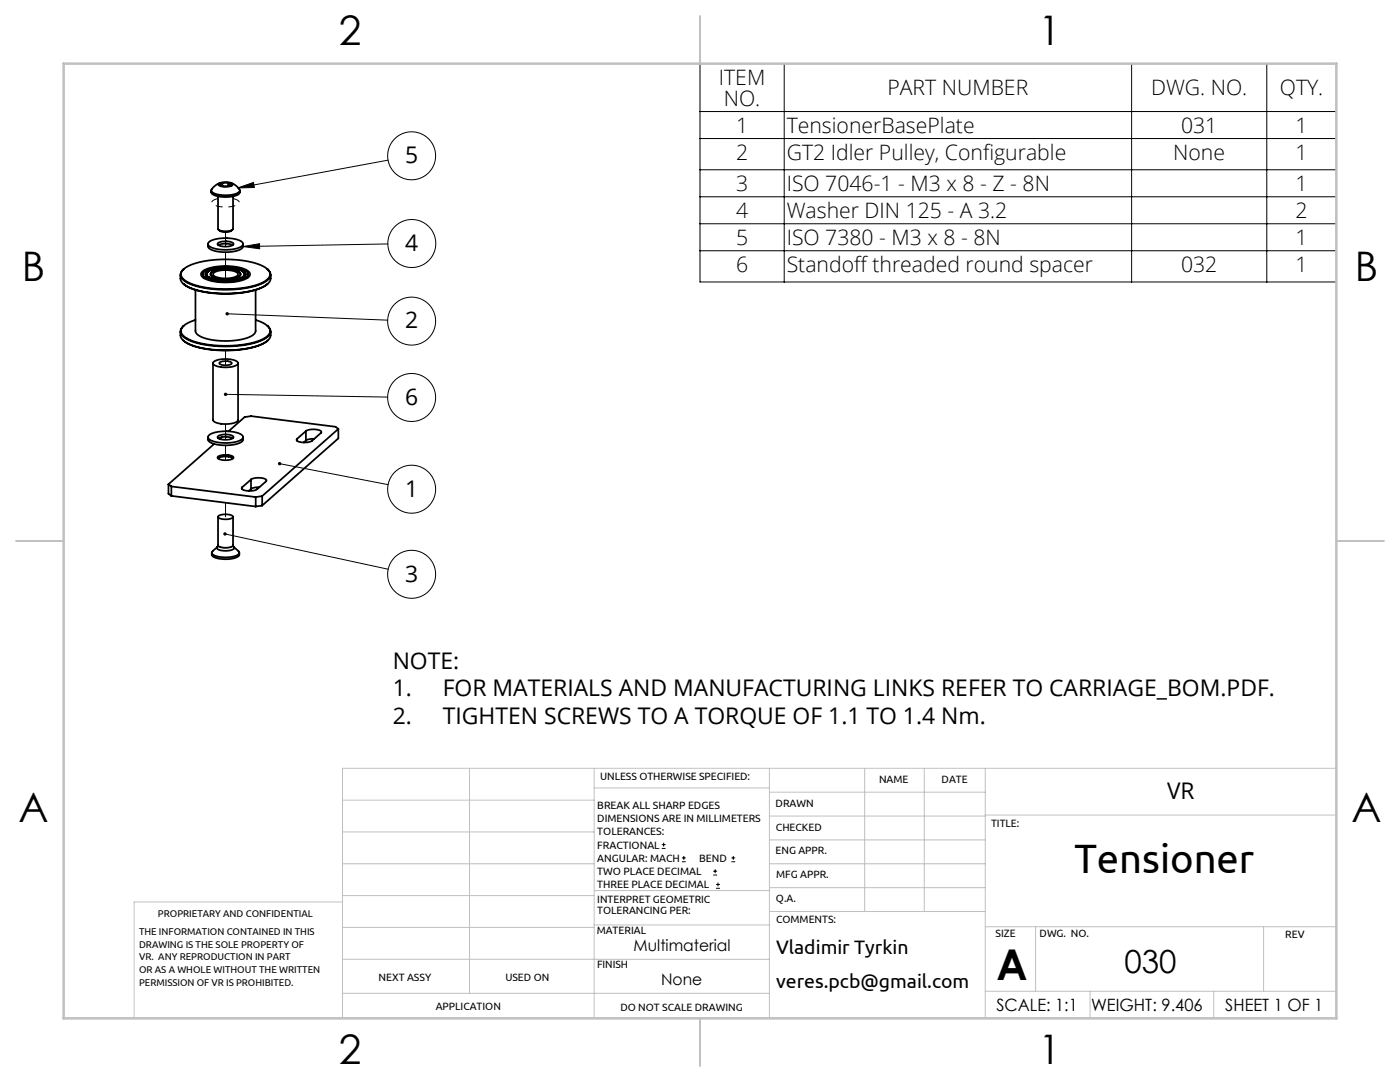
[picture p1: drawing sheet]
<svg xmlns="http://www.w3.org/2000/svg" width="279mm" height="216mm" viewBox="0 0 279 216" stroke-linecap="round" stroke-linejoin="round" font-family="sans-serif">
<g fill="none" stroke="#000" stroke-width=".2">
<path d="M139.7 12.7h127v43.6h-127zM156.5 12.7v43.6M225.8 12.7v43.6M252.8 12.7v43.6M47.4 37.5l3.2-1.1 .2 1zM77.4 32l-30 5.5M139.7 22.3h127M139.7 27.6h127M139.7 33.9h127M139.7 39.3h127M48.5 49.2l3.3-.6v1zM77.4 48.7l-28.9 .5"/>
<path d="M139.7 44.6h127M139.7 50h127M45 78.7l32.4 .5M45.3 62.6l32.1 1.3M55.8 92.5l21.6 4.2M44.9 106.5l32.6 7.1M132.1 169.3h.7M132.1 168.5h.7M132.4 168.2v.7M136.1 171.9h.8M136.1 171.2h.8M136.5 170.8v.8"/>
<path d="M142.3 174.6h.8M142.3 173.8h.8M142.7 173.5v.7M142.9 177.3h.8M142.9 176.5h.8M143.3 176.1v.8M146 171.9h.7M146 171.2h.7M146.3 170.8v.8"/>
<circle cx="82.1" cy="31.1" r="4.8"/>
<circle cx="82.2" cy="48.6" r="4.8"/>
<circle cx="82.1" cy="79.3" r="4.8"/>
<circle cx="82.1" cy="64.1" r="4.8"/>
<circle cx="82.1" cy="97.6" r="4.8"/>
<circle cx="82.1" cy="114.6" r="4.8"/>
</g>
<g fill="none" stroke="#c0c0c0" stroke-width=".2">
<path d="M68.4 159.7h50.2M93.7 153.3v44.9M118.6 153.3v49.9M118.6 157.2h34.9M153.5 153.3v49.9M153.5 158.1h43.1M172.6 153.3v28.6M184.5 153.3v28.6M196.6 153.3v49.9M266.7 153.3h-198.3v49.9M68.4 178.7h50.2M68.4 172.4h50.2"/>
<path d="M68.4 166h50.2M68.4 180h-41.6v23.2M118.6 177.7h35.1M153.5 167.6h43.1M153.5 162.8h43.1M153.5 172.4h43.1M153.5 177.1h43.1M196.6 162.6h70.1M68.4 198.2h85.1M68.4 185.1h50.2M68.4 191.4h50.2M118.6 191.4h34.9"/>
<path d="M118.6 184.6h35.1M153.7 181.9h42.9M196.6 197.8h70.1M196.6 184.9h70.1M206.7 184.9v12.9M217.5 197.8v5.4M242.2 197.8v5.4M252.2 184.9v12.9"/>
</g>
<path d="M139.7 3.2v9.5M3.2 107.9h9.5M266.7 107.9h9.5M139.7 203.2v9.5" fill="none" stroke="#c0c0c0" stroke-width=".25"/>
<path d="M12.7 12.7h254v190.5h-254z" fill="none" stroke="#c0c0c0" stroke-width=".5"/>
<path d="M55.5 92.3v.2h.3h-.3a.34 .34 0 0 0 .4 .4 .34 .34 0 0 0 .2-.6 .34 .34 0 0 0-.6 0zM44.6 106.3v.2h.3h-.3a.34 .34 0 0 0 .4 .4 .34 .34 0 0 0 .2-.5 .34 .34 0 0 0-.6-.1zM45.1 62.4l-.1 .2h.3h-.3a.34 .34 0 0 0 .4 .3 .34 .34 0 0 0 .2-.5 .34 .34 0 0 0-.5 0zM47.4 37.5l3.2-1.1 .2 1zM44.8 78.5l-.1 .2h.3h-.3a.34 .34 0 0 0 .4 .3 .34 .34 0 0 0 .2-.5 .34 .34 0 0 0-.5 0zM48.5 49.2l3.3-.6v1z" fill="#000"/>
<g fill="none" stroke="#000" stroke-width=".35">
<path d="M42.2 38a.88 .88 0 0 0 .8 1.1l2.1 .2a3.2 3.2 0 0 0 2.8-.9v-.4M43.5 39.2v6.4a2.5 2.5 0 0 0 3 0v-6.4M43.7 36.6l1-.2a1.64 1.64 0 0 1 1.7 .5 2.46 2.46 0 0 1-2.8-.1zM44.1 36.5a2.57 2.57 0 0 0-1.9 1.6 4.9 4.9 0 0 0 4 .8 1.61 1.61 0 0 0 1.7-1l-.1-.1a3.4 3.4 0 0 0-1.9-1.3M44.4 36.5v.6M45.5 36.5l.7 .3-.5 .3-1.2 .1-.6-.4 .5-.3M45.5 36.5h-1.1M45.5 36.5v.6M36 54.8a2.13 2.13 0 0 0 1.6 2.5 21.8 21.8 0 0 0 14.9-.1 2.16 2.16 0 0 0 1.5-2.4M36.5 53.8a11.3 11.3 0 0 1 6.7-2 18.9 18.9 0 0 1 9.6 1.5 1.39 1.39 0 0 1 .6 2.4 12.8 12.8 0 0 1-7.5 2 17 17 0 0 1-8.9-1.7 1.32 1.32 0 0 1-.5-2.2zM36.6 56.6a11.1 11.1 0 0 0 6.3 1.9 18.3 18.3 0 0 0 10.1-1.5l.4-.4M36.7 53.7a1.36 1.36 0 0 0-.7 1.3 1.36 1.36 0 0 0 .9 1.1 18.8 18.8 0 0 0 10.8 1.6 10.5 10.5 0 0 0 5.9-2 1.27 1.27 0 0 0-.3-2"/>
<path d="M39 57.9v8.1a2.51 2.51 0 0 0 2.3 1.6 14.3 14.3 0 0 0 9-.6l.4-.4 .3-.5v-8.2M40.3 54.3a8.3 8.3 0 0 1 5.8-1.2 4.7 4.7 0 0 1 3.8 1.4 1.16 1.16 0 0 1-1.1 1.3 11.3 11.3 0 0 1-8.2-.4l-.5-.6zM40.5 54.7l.1 .8M40.7 54.3a9.2 9.2 0 0 1 6.7-.8 2.63 2.63 0 0 1 2.1 1.1 1.47 1.47 0 0 1-1.4 1.2 10.4 10.4 0 0 1-7.2-.5l-.4-.6zM41.3 54.2a8.7 8.7 0 0 1 7.4 0 .69 .69 0 0 1 .3 .7 .69 .69 0 0 1-.7 .6 9.2 9.2 0 0 1-6.9-.2l-.4-.5zM41.4 54.4a7.8 7.8 0 0 1 6-.7 1.24 1.24 0 0 1 1.3 1.2 5.1 5.1 0 0 1-4.1 1.1 4.7 4.7 0 0 1-3.3-1l-.1-.3zM41.5 54.2a.62 .62 0 0 0-.3 .7 .62 .62 0 0 0 .5 .5 8.6 8.6 0 0 0 6.8-.2l.3-.4-.3-.5M41.5 48.7a1.06 1.06 0 0 0 1 1.3 7.7 7.7 0 0 0 5.8-.5l.2-.3v-.5M41.7 48.3a7.2 7.2 0 0 1 6.7 0 .69 .69 0 0 1-.7 1.1 7.6 7.6 0 0 1-6-.4l-.2-.4zM42.1 54.5a6 6 0 0 1 5.8 0 .71 .71 0 0 1-.8 .9 6.3 6.3 0 0 1-5-.4l-.1-.3zM42.2 54.3a6.3 6.3 0 0 1 5.7 .2 .7 .7 0 0 1-.8 .9 6.3 6.3 0 0 1-5-.4l-.1-.4zM42.7 54.4a5.1 5.1 0 0 1 4.8 .2 .81 .81 0 0 1-1 .8l-1.3 .2a3.1 3.1 0 0 1-2.7-.8z"/>
<path d="M43.5 48.5l1.3-.4a1.53 1.53 0 0 1 1.8 .6 2.95 2.95 0 0 1-3.2 .1zM43.6 48.9l.7-.2 .8-.1 1.3 .3M43.6 45.8a2.23 2.23 0 0 0 2.8 0M49.5 54.7l-.1 .8M36 66.1a2.13 2.13 0 0 0 1.6 2.5 21.8 21.8 0 0 0 14.9 0 2.16 2.16 0 0 0 1.5-2.5M36.6 67.9a11.1 11.1 0 0 0 6.3 2 18.3 18.3 0 0 0 10.1-1.6l.4-.4M36.7 65a1.36 1.36 0 0 0-.7 1.3 1.36 1.36 0 0 0 .9 1.2 18.8 18.8 0 0 0 10.8 1.5 10.5 10.5 0 0 0 5.9-2 1.27 1.27 0 0 0-.3-2M39 63.8a3.8 3.8 0 0 0-2.9 2 1.92 1.92 0 0 0 1.6 1.9 21.4 21.4 0 0 0 14.8-.1 1.81 1.81 0 0 0 1.4-1.9 4.2 4.2 0 0 0-2.9-1.9M42.5 72.5v11.3a1.94 1.94 0 0 0 2 .8h.3a3.2 3.2 0 0 0 2.7-.8v-11.3M42.7 72.2a5.1 5.1 0 0 1 4.8 .1 .79 .79 0 0 1-1 .8l-1.3 .2a3.2 3.2 0 0 1-2.7-.8zM43.8 72.3l.9-.2a1.69 1.69 0 0 1 1.6 .4 2.14 2.14 0 0 1-2.5 0zM33.6 96.6l.6 .5"/>
<path d="M33.6 96.6v1.9l.6 .4M34.2 97.1l16.8 2.1M34.2 97.1v1.8M34.2 98.9l16.8 2.2M41.5 87.2a1.06 1.06 0 0 0 1 1.3 7.7 7.7 0 0 0 5.8-.4l.2-.3v-.6M41.7 86.9a7.2 7.2 0 0 1 6.7 0 .69 .69 0 0 1-.7 1.1 7.6 7.6 0 0 1-6-.4l-.2-.5zM42.7 88.6l-9.1 8M43.5 91.5a3.3 3.3 0 0 1 3 0M43.5 91.1a3.1 3.1 0 0 1 3.1 .1 1.48 1.48 0 0 1-1.7 .6 1.3 1.3 0 0 1-1.5-.6zM43.5 87l1.3-.3a1.53 1.53 0 0 1 1.8 .6 2.95 2.95 0 0 1-3.2 0zM43.6 87.5l.7-.3h.8l1.3 .3M44.3 87.2l-.4 .4"/>
<path d="M48.3 97.2v.4M50.1 95.7a3.2 3.2 0 0 1 3.1 .1l-.1 .3-1.8 1.5a3.2 3.2 0 0 1-3.1-.1l.1-.3M50.1 95.7l-1.8 1.5M50.1 95.7v1.9M50.1 97.6l-.5 .4M51 99.2v1.9M51.8 97.2l-.9 .1-.8 .3M52.3 99l-1.3 .2M52.3 99v1.9M59.3 87.6v.4M61.1 86a3.2 3.2 0 0 1 3 .1l-.1 .3-1.7 1.6a3.2 3.2 0 0 1-3.1-.1l.1-.3M61.1 86l-1.8 1.6"/>
<path d="M61.1 87.9l-.5 .4M61.1 86v1.9M62.7 87.6h-.9l-.7 .3M67.5 85.6l-.6-.4-16.8-2.2-1.3 .2-3.2 2.9M67.5 85.6l-15.2 13.4M67.5 85.6v1.9l-15.2 13.4M42.3 110.3a.89 .89 0 0 0 .9 1.1l1.7 .2a3.6 3.6 0 0 0 2.8-.8l.1-.5M43.4 109.1l-1 .9-.1 .3M43.4 109.1l-.1 .1a.91 .91 0 0 0 1.1 .7h.6a1.55 1.55 0 0 0 1.7-.6l-.1-.2M43.5 108.8l-.1 .3M43.5 103.1v5.7M43.5 108.8h.1"/>
<path d="M43.6 103a2.79 2.79 0 0 1 2.9 .1 2.42 2.42 0 0 1-2.6 .4l-.4-.3zM46.5 108.8a2.64 2.64 0 0 1-2.9 .2l-.1-.2M46.5 103.1v5.7M46.5 108.8l.1 .3M46.6 109.1l1 .9a.51 .51 0 0 1 .1 .6 .51 .51 0 0 1-.5 .3 6 6 0 0 1-4.8-.3l-.1-.3M52.3 100.9l-1.3 .2"/>
</g>
<path d="M45 46.3v2.9M45 50.3v5.3M45 69.9v3M45 84.6v3.2M45 88.9v2.9M43.5 108.8l.3 .3 .7 .2M44.5 109.3h.2a1.74 1.74 0 0 0 1.8-.5M45 100.3v2.8" fill="none" stroke="#000" stroke-width=".2" stroke-dasharray="6.3 1.3 1.3 1.3 1.3 1.3"/>
<path d="M46.5 39.6a1.15 1.15 0 0 1 1.2 .9 5 5 0 0 1-4.3 .6 .95 .95 0 0 1-1.1-.8l.4-.4 .8-.3" fill="none" stroke="#000" stroke-width=".2" stroke-dasharray="6.3 1.3 1.3 1.3 1.3 1.3" stroke-dashoffset="4.9"/>
<text font-size="8.5" x="198.9" y="195.5">A</text>
<text font-size="8.2" x="214.4" y="174.2">Tensioner</text>
<g font-size="8.1">
<text x="67.6" y="8.9">2</text>
<text x="207.3" y="8.9">1</text>
<text x="4.4" y="56.1">B</text>
<text x="270.4" y="56.1">B</text>
<text x="3.7" y="164.1">A</text>
<text x="269.7" y="164.1">A</text>
<text x="67.6" y="212.4">2</text>
<text x="207.3" y="212.4">1</text>
</g>
<text font-size="6.3" x="224.4" y="194.1">030</text>
<g font-size="4.6">
<text x="80.8" y="32.6">5</text>
<text x="80.9" y="50.1">4</text>
<text x="80.8" y="65.5">2</text>
<text x="80.8" y="80.8">6</text>
<text x="80.8" y="99.1">1</text>
<text x="80.8" y="116.1">3</text>
<text x="78.4" y="133.4">NOTE:</text>
<text x="78.4" y="138.9">1.</text>
<text x="88.4" y="138.9">FOR MATERIALS AND MANUFACTURING LINKS REFER TO CARRIAGE_BOM.PDF.</text>
<text x="78.4" y="144.4">2.</text>
<text x="88.4" y="144.4">TIGHTEN SCREWS TO A TORQUE OF 1.1 TO 1.4 Nm.</text>
<text x="232.9" y="159.4">VR</text>
</g>
<g font-size="4.2">
<text x="143.5" y="16.9">ITEM</text>
<text x="144.5" y="21.2">NO.</text>
<text x="177.1" y="19">PART NUMBER</text>
<text x="229.7" y="19">DWG. NO.</text>
<text x="255.4" y="19">QTY.</text>
<text x="146.9" y="26.5">1</text>
<text x="157" y="26.5">TensionerBasePlate</text>
<text x="235.7" y="26.5">031</text>
<text x="258.6" y="26.5">1</text>
<text x="146.9" y="31.9">2</text>
<text x="157" y="31.9">GT2 Idler Pulley, Configurable</text>
<text x="234.1" y="31.9">None</text>
<text x="258.6" y="31.9">1</text>
<text x="146.9" y="38.1">3</text>
<text x="157" y="38.1">ISO 7046-1 - M3 x 8 - Z - 8N</text>
<text x="258.6" y="38.1">1</text>
<text x="146.9" y="43.5">4</text>
<text x="157" y="43.5">Washer DIN 125 - A 3.2</text>
<text x="258.6" y="43.5">2</text>
<text x="146.9" y="48.9">5</text>
<text x="157" y="48.9">ISO 7380 - M3 x 8 - 8N</text>
<text x="258.6" y="48.9">1</text>
<text x="146.9" y="54.3">6</text>
<text x="157" y="54.3">Standoff threaded round spacer</text>
<text x="235.7" y="54.3">032</text>
<text x="258.6" y="54.3">1</text>
</g>
<g font-size="3.9">
<text x="154.9" y="190.4">Vladimir Tyrkin</text>
<text x="154.9" y="197.2">veres.pcb@gmail.com</text>
</g>
<g font-size="3.4">
<text x="198.8" y="201.7">SCALE: 1:1</text>
<text x="217.7" y="201.8">WEIGHT: 9.406</text>
<text x="244.5" y="201.7">SHEET 1 OF 1</text>
</g>
<g font-size="3.2">
<text x="126.5" y="189.8">Multimaterial</text>
<text x="132" y="196.6">None</text>
</g>
<g font-size="2.1">
<text x="119.8" y="155.6">UNLESS OTHERWISE SPECIFIED:</text>
<text x="119.2" y="161.4">BREAK ALL SHARP EDGES</text>
<text x="154.8" y="161">DRAWN</text>
<text x="175.4" y="156.2">NAME</text>
<text x="187.9" y="156.2">DATE</text>
<text x="119.2" y="164">DIMENSIONS ARE IN MILLIMETERS</text>
<text x="119.2" y="166.7">TOLERANCES:</text>
<text x="154.9" y="165.8">CHECKED</text>
<text x="197.8" y="165">TITLE:</text>
<text x="119.2" y="169.3">FRACTIONAL</text>
<text x="119.2" y="172">ANGULAR: MACH</text>
<text x="139.5" y="172">BEND</text>
<text x="154.8" y="170.5">ENG APPR.</text>
<text x="119.2" y="174.6">TWO PLACE DECIMAL</text>
<text x="119.2" y="177.3">THREE PLACE DECIMAL</text>
<text x="154.9" y="180">Q.A.</text>
<text x="154.9" y="175.2">MFG APPR.</text>
<text x="119.2" y="180.2">INTERPRET GEOMETRIC</text>
<text x="119.2" y="182.3">TOLERANCING PER:</text>
<text x="154.9" y="184.2">COMMENTS:</text>
<text x="119.1" y="186.3">MATERIAL</text>
<text x="198.7" y="187">SIZE</text>
<text x="207.5" y="187">DWG. NO.</text>
<text x="256.5" y="187.1">REV</text>
<text x="75.5" y="195.8">NEXT ASSY</text>
<text x="100.9" y="195.7">USED ON</text>
<text x="119.1" y="193.1">FINISH</text>
<text x="86.9" y="201.6">APPLICATION</text>
<text x="123.8" y="201.6">DO NOT SCALE DRAWING</text>
</g>
<g font-size="2">
<text x="31.5" y="183">PROPRIETARY AND CONFIDENTIAL</text>
<text x="27.8" y="186.6">THE INFORMATION CONTAINED IN THIS</text>
<text x="27.8" y="189.1">DRAWING IS THE SOLE PROPERTY OF</text>
<text x="27.8" y="191.6">VR. ANY REPRODUCTION IN PART</text>
<text x="27.8" y="194.2">OR AS A WHOLE WITHOUT THE WRITTEN</text>
<text x="27.8" y="196.7">PERMISSION OF VR IS PROHIBITED.</text>
</g>
</svg>
